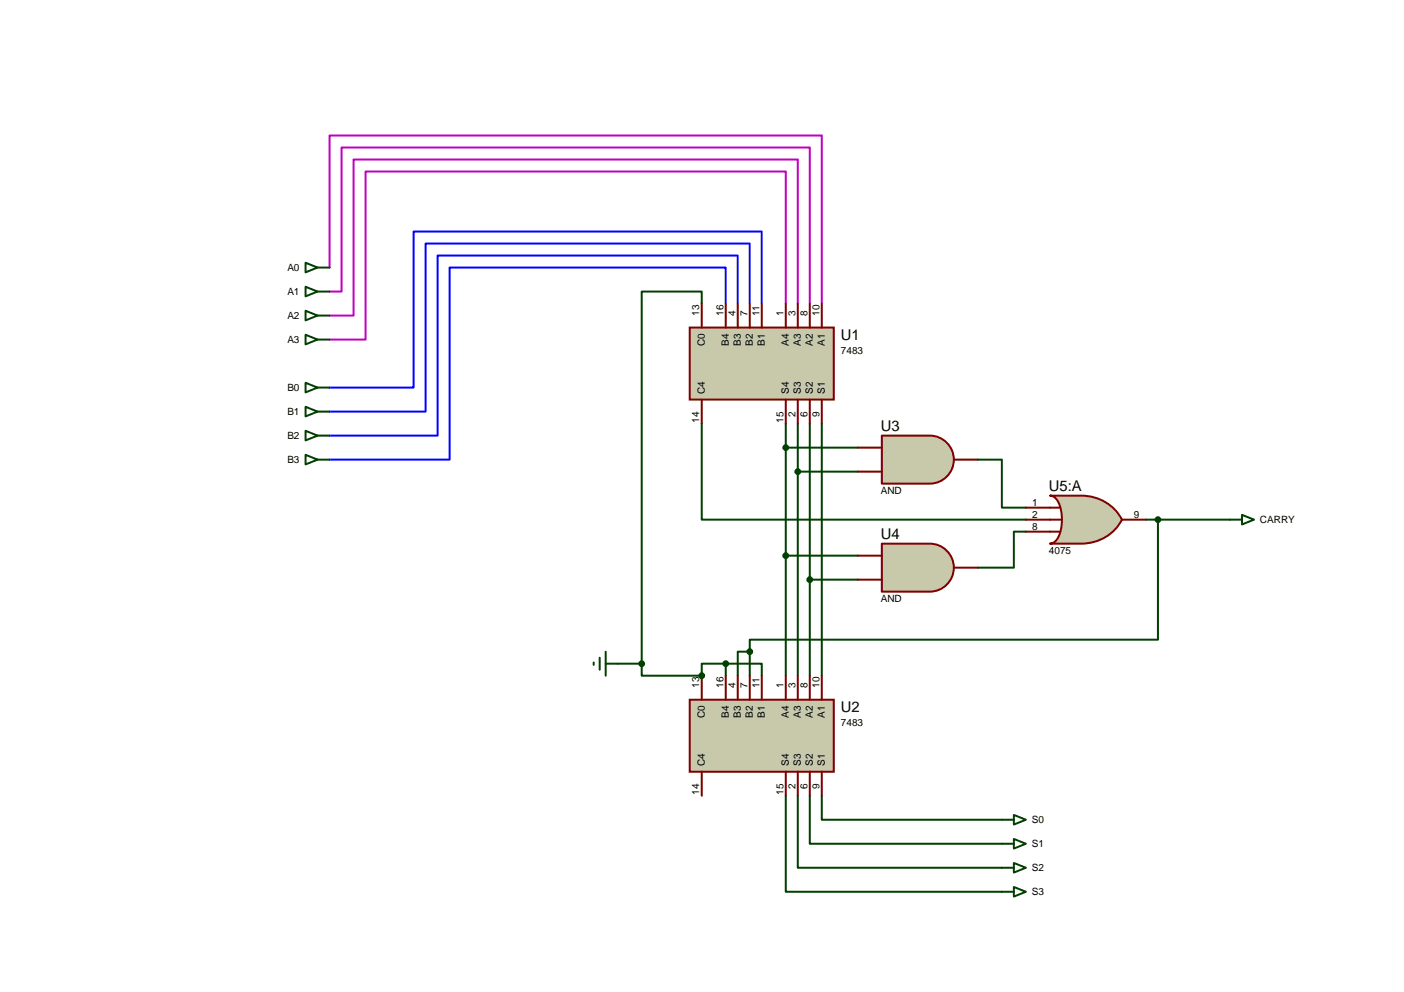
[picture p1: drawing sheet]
<svg xmlns="http://www.w3.org/2000/svg" width="297mm" height="210mm" viewBox="0 0 297 210" stroke-linecap="round" stroke-linejoin="round" font-family="sans-serif">
<path d="M148.5 89.6v20.4h68.5M173.9 89.6v53.4M206.9 97.3h5.1v10.1h5M181.5 117.6h-15.3v25.4M217 112.5h-2.5v7.6h-7.6M153.5 143v-2.6h7.7v2.6" fill="none" stroke="#004000" stroke-width=".42"/>
<circle cx="148.5" cy="143" r=".21" fill="#004000"/>
<g fill="none" stroke="#004000" stroke-width=".42">
<path d="M148.5 64.2v-2.5h-12.7v78.7M166.2 89.6v28M166.2 94.7h15.3M168.8 89.6v53.4M168.8 99.8h12.7M171.3 89.6v53.4M242.4 110h17.8M245 110v25.4h-86.4v2.5M158.6 137.9h-2.5v5.1M158.6 137.9v5.1M171.3 122.7h10.2M130.7 140.4h5.1"/>
<path d="M135.8 140.4v2.6h12.7v-2.6h5M166.2 168.4v20.3h45.8M168.8 168.4v15.2h43.2M171.3 168.4v10.1h40.7M173.9 168.4v5.1h38.1"/>
</g>
<path d="M69.7 56.6v-27.9h104.2v35.5M69.7 61.7h2.6v-30.5h99v33M166.2 64.2v-27.9h-88.9v35.6h-7.6M168.8 64.2v-30.4h-94v33h-5.1" fill="none" stroke="#c000c0" stroke-width=".42"/>
<path d="M153.5 64.2v-7.6h-58.4v40.7h-25.4M156.1 64.2v-10.1h-63.5v38.1h-22.9M158.6 64.2v-12.7h-68.6v35.6h-20.3M161.2 64.2v-15.2h-73.7v33h-17.8" fill="none" stroke="#00f" stroke-width=".42"/>
<path d="M145.9 69.3h30.5v15.3h-30.5z" fill="#c8c8aa" stroke="#800000" stroke-width=".42"/>
<g fill="none" stroke="#800000" stroke-width=".42">
<path d="M148.5 64.2v5.1M153.5 64.2v5.1M156.1 64.2v5.1M158.6 64.2v5.1M161.2 64.2v5.1M166.2 64.2v5.1M168.8 64.2v5.1M171.3 64.2v5.1M173.9 64.2v5.1M148.5 84.6v5M166.2 84.6v5M168.8 84.6v5"/>
<path d="M171.3 84.6v5M173.9 84.6v5"/>
</g>
<path d="M145.9 148.1h30.5v15.2h-30.5z" fill="#c8c8aa" stroke="#800000" stroke-width=".42"/>
<g fill="none" stroke="#800000" stroke-width=".42">
<path d="M148.5 143v5.1M153.5 143v5.1M156.1 143v5.1M158.6 143v5.1M161.2 143v5.1M166.2 143v5.1M168.8 143v5.1M171.3 143v5.1M173.9 143v5.1M148.5 163.3v5.1M166.2 163.3v5.1M168.8 163.3v5.1"/>
<path d="M171.3 163.3v5.1M173.9 163.3v5.1"/>
</g>
<path d="M186.6 92.2h10.1a5.1 5.1 0 0 1 5.1 5.1 5.1 5.1 0 0 1-5.1 5h-10.1z" fill="#c8c8aa" stroke="#800000" stroke-width=".42"/>
<path d="M181.5 94.7h5.1M181.5 99.8h5.1M201.8 97.3h5.1" fill="none" stroke="#800000" stroke-width=".42"/>
<path d="M186.6 115h10.1a5.1 5.1 0 0 1 5.1 5.1 5.1 5.1 0 0 1-5.1 5.1h-10.1z" fill="#c8c8aa" stroke="#800000" stroke-width=".42"/>
<path d="M181.5 117.6h5.1M181.5 122.7h5.1M201.8 120.1h5.1" fill="none" stroke="#800000" stroke-width=".42"/>
<circle cx="166.2" cy="117.6" r=".51" fill="#004000" stroke="#004000" stroke-width=".42"/>
<path d="M222.1 104.9h6.6a9.5 9.5 0 0 1 8.7 5.1 9.5 9.5 0 0 1-8.7 5h-6.6a2.51 2.51 0 0 0 2.2-2.2 9.1 9.1 0 0 0-.7-7.1l-.9-.7z" fill="#c8c8aa" stroke="#800000" stroke-width=".42"/>
<path d="M217 107.4h7.2M217 110h7.7M217 112.5h7.2M237.4 110h5" fill="none" stroke="#800000" stroke-width=".42"/>
<g fill="#004000" stroke="#004000" stroke-width=".42">
<circle cx="153.5" cy="140.4" r=".51"/>
<circle cx="148.5" cy="143" r=".51"/>
<circle cx="135.8" cy="140.4" r=".51"/>
<circle cx="158.6" cy="137.9" r=".51"/>
<circle cx="171.3" cy="122.7" r=".51"/>
<circle cx="166.2" cy="94.7" r=".51"/>
<circle cx="168.8" cy="99.8" r=".51"/>
<circle cx="245" cy="110" r=".51"/>
</g>
<g fill="none" stroke="#004000" stroke-width=".42">
<path d="M64.6 55.6l2.6 1-2.6 1zM67.2 56.6h2.5M64.6 60.7l2.6 1-2.6 1zM64.6 65.8l2.6 1-2.6 1zM64.6 70.8l2.6 1.1-2.6 1zM67.2 61.7h2.5M67.2 66.8h2.5M67.2 71.9h2.5M64.6 81l2.6 1-2.6 1zM64.6 86.1l2.6 1-2.6 1zM64.6 91.2l2.6 1-2.6 1zM64.6 96.2l2.6 1.1-2.6 1z"/>
<path d="M67.2 82h2.5M67.2 87.1h2.5M67.2 92.2h2.5M67.2 97.3h2.5M260.2 110h2.6M262.8 108.9l2.5 1.1-2.5 1zM126.9 139.2v2.5M128.1 137.9v5.1M125.6 140.2v.5M128.1 140.4h2.6M212 173.5h2.5M212 178.5h2.5"/>
<path d="M214.5 172.4l2.5 1.1-2.5 1zM214.5 177.5l2.5 1-2.5 1zM212 183.6h2.5M212 188.7h2.5M214.5 182.6l2.5 1-2.5 1zM214.5 187.7l2.5 1-2.5 1z"/>
</g>
<g font-size="3.1">
<text x="177.9" y="71.9">U1</text>
<text x="186.4" y="91.3">U3</text>
<text x="221.9" y="104">U5:A</text>
<text x="186.4" y="114.1">U4</text>
<text x="177.9" y="150.7">U2</text>
</g>
<g font-size="2.1">
<text x="60.8" y="57.4">A0</text>
<text x="60.8" y="62.5">A1</text>
<text x="60.8" y="67.5">A2</text>
<text x="148" y="66.8" transform="rotate(-90 148 66.8)">13</text>
<text x="153" y="66.8" transform="rotate(-90 153 66.8)">16</text>
<text x="155.6" y="66.8" transform="rotate(-90 155.6 66.8)">4</text>
<text x="158.1" y="66.8" transform="rotate(-90 158.1 66.8)">7</text>
<text x="160.7" y="66.8" transform="rotate(-90 160.7 66.8)">11</text>
<text x="165.7" y="66.8" transform="rotate(-90 165.7 66.8)">1</text>
<text x="168.3" y="66.8" transform="rotate(-90 168.3 66.8)">3</text>
<text x="170.8" y="66.8" transform="rotate(-90 170.8 66.8)">8</text>
<text x="173.4" y="66.8" transform="rotate(-90 173.4 66.8)">10</text>
<text x="60.8" y="72.6">A3</text>
<text x="149.1" y="73.3" transform="rotate(-90 149.1 73.3)">C0</text>
<text x="154.2" y="73.2" transform="rotate(-90 154.2 73.2)">B4</text>
<text x="156.8" y="73.2" transform="rotate(-90 156.8 73.2)">B3</text>
<text x="159.3" y="73.2" transform="rotate(-90 159.3 73.2)">B2</text>
<text x="161.8" y="73.2" transform="rotate(-90 161.8 73.2)">B1</text>
<text x="166.9" y="73.2" transform="rotate(-90 166.9 73.2)">A4</text>
<text x="169.5" y="73.2" transform="rotate(-90 169.5 73.2)">A3</text>
<text x="172" y="73.2" transform="rotate(-90 172 73.2)">A2</text>
<text x="174.5" y="73.2" transform="rotate(-90 174.5 73.2)">A1</text>
<text x="177.9" y="74.9">7483</text>
<text x="60.8" y="82.8">B0</text>
<text x="149.1" y="83.3" transform="rotate(-90 149.1 83.3)">C4</text>
<text x="166.9" y="83.3" transform="rotate(-90 166.9 83.3)">S4</text>
<text x="169.5" y="83.3" transform="rotate(-90 169.5 83.3)">S3</text>
<text x="172" y="83.3" transform="rotate(-90 172 83.3)">S2</text>
<text x="174.5" y="83.3" transform="rotate(-90 174.5 83.3)">S1</text>
<text x="60.8" y="87.9">B1</text>
<text x="148" y="89.4" transform="rotate(-90 148 89.4)">14</text>
<text x="165.7" y="89.4" transform="rotate(-90 165.7 89.4)">15</text>
<text x="168.3" y="88.3" transform="rotate(-90 168.3 88.3)">2</text>
<text x="170.8" y="88.3" transform="rotate(-90 170.8 88.3)">6</text>
<text x="173.4" y="88.3" transform="rotate(-90 173.4 88.3)">9</text>
<text x="60.8" y="92.9">B2</text>
<text x="60.8" y="98">B3</text>
<text x="186.4" y="104.5">AND</text>
<text x="218.4" y="107">1</text>
<text x="218.4" y="109.6">2</text>
<text x="218.4" y="112.1">8</text>
<text x="239.9" y="109.6">9</text>
<text x="266.6" y="110.7">CARRY</text>
<text x="221.9" y="117.2">4075</text>
<text x="186.4" y="127.4">AND</text>
<text x="148" y="145.5" transform="rotate(-90 148 145.5)">13</text>
<text x="153" y="145.5" transform="rotate(-90 153 145.5)">16</text>
<text x="155.6" y="145.5" transform="rotate(-90 155.6 145.5)">4</text>
<text x="158.1" y="145.5" transform="rotate(-90 158.1 145.5)">7</text>
<text x="160.7" y="145.5" transform="rotate(-90 160.7 145.5)">11</text>
<text x="165.7" y="145.5" transform="rotate(-90 165.7 145.5)">1</text>
<text x="168.3" y="145.5" transform="rotate(-90 168.3 145.5)">3</text>
<text x="170.8" y="145.5" transform="rotate(-90 170.8 145.5)">8</text>
<text x="173.4" y="145.5" transform="rotate(-90 173.4 145.5)">10</text>
<text x="149.1" y="152" transform="rotate(-90 149.1 152)">C0</text>
<text x="154.2" y="151.9" transform="rotate(-90 154.2 151.9)">B4</text>
<text x="156.8" y="151.9" transform="rotate(-90 156.8 151.9)">B3</text>
<text x="159.3" y="151.9" transform="rotate(-90 159.3 151.9)">B2</text>
<text x="161.8" y="151.9" transform="rotate(-90 161.8 151.9)">B1</text>
<text x="166.9" y="151.9" transform="rotate(-90 166.9 151.9)">A4</text>
<text x="169.5" y="151.9" transform="rotate(-90 169.5 151.9)">A3</text>
<text x="172" y="151.9" transform="rotate(-90 172 151.9)">A2</text>
<text x="174.5" y="151.9" transform="rotate(-90 174.5 151.9)">A1</text>
<text x="177.9" y="153.6">7483</text>
<text x="149.1" y="162" transform="rotate(-90 149.1 162)">C4</text>
<text x="166.9" y="162" transform="rotate(-90 166.9 162)">S4</text>
<text x="168.3" y="167" transform="rotate(-90 168.3 167)">2</text>
<text x="169.5" y="162" transform="rotate(-90 169.5 162)">S3</text>
<text x="170.8" y="167" transform="rotate(-90 170.8 167)">6</text>
<text x="172" y="162" transform="rotate(-90 172 162)">S2</text>
<text x="173.4" y="167" transform="rotate(-90 173.4 167)">9</text>
<text x="174.5" y="162" transform="rotate(-90 174.5 162)">S1</text>
<text x="148" y="168.2" transform="rotate(-90 148 168.2)">14</text>
<text x="165.7" y="168.2" transform="rotate(-90 165.7 168.2)">15</text>
<text x="218.3" y="174.2">S0</text>
<text x="218.3" y="179.3">S1</text>
<text x="218.3" y="184.4">S2</text>
<text x="218.3" y="189.5">S3</text>
</g>
</svg>
